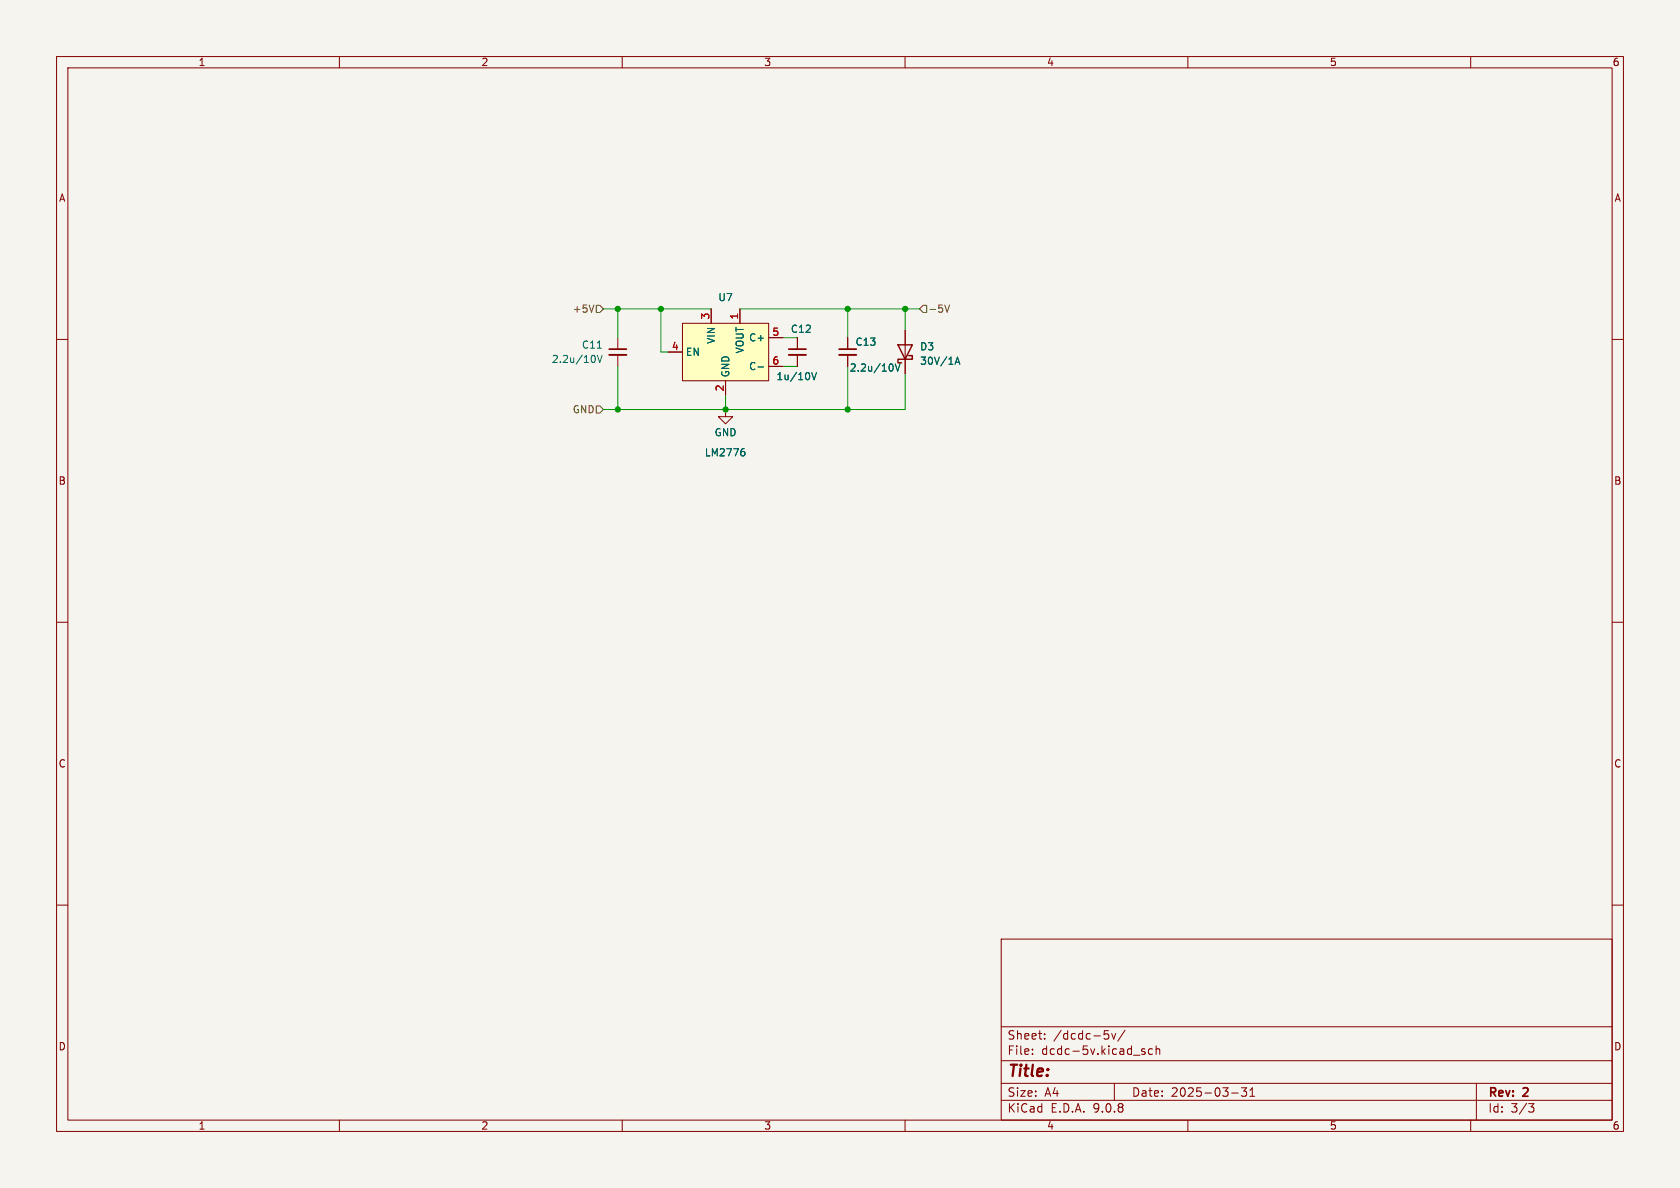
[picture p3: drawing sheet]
<svg xmlns="http://www.w3.org/2000/svg" width="297mm" height="210mm" viewBox="0 0 297 210" stroke-linecap="round" stroke-linejoin="round" font-family="sans-serif">
<path d="M0 0h297v210h-297z" fill="#f5f4ef" stroke="#f5f4ef" stroke-width=".18"/>
<g fill="none" stroke="#840000" stroke-width=".18">
<path d="M10 10h277v190h-277zM12 12h273v186h-273zM60 10v2M110 10v2M160 10v2M210 10v2M260 10v2M141 59.7v2M10 60h2M128.3 72.4v1.3h1.2l-1.2 1.2-1.3-1.2h1.3M128.3 72.4h.1M141 62.7v2.1"/>
<path d="M285 60h2M10 110h2M285 110h2M10 160h2M177 166h108v32h-108zM285 160h2M60 198v2M110 198v2M160 198v2M177 194.5h108M177 191.5h108M177 187.5h108"/>
<path d="M177 181.5h108M182.5 186.3v.1M182.5 185.5v.1M184.7 183.6v.1M184.7 182.8v.1M195.2 182.2h.8M195.4 182.8h.3l.3 .3-.1 .5-.5 .1M196.5 182.7l.4 1 .3-1M197 191.5v3M198.9 182.1l-1.3 2M201.8 185.7l.7 .4-.3 .3-.4-.1M202.4 185.5l-.4-.1-.2 .2"/>
<path d="M203.7 185.5l-.4-.1-.3 .3v.4l.2 .2h.5M204.4 185.5l.2-.1 .4 .1v.9M204.4 184.9v1.5M210 198v2M217.7 193.2h1.2M219.5 192.3h.9l-.5 .6 .4 .1v.7l-.2 .1h-.4l-.2-.1M221 193.8h.8M221 192.7l.4-.4v1.5M260 198v2M261 191.5v6.5M270.2 195.1h1l-.5 .6 .4 .1 .1 .5-.3 .3h-.4"/>
</g>
<path d="M139.4 61.7h3.1" fill="none" stroke="#840000" stroke-width=".3"/>
<path d="M139.4 62.7h3.1" fill="none" stroke="#840000" stroke-width=".33"/>
<path d="M143.5 65.9l.4 1.2 .4-1.2" fill="none" stroke="#006464" stroke-width=".18"/>
<path d="M120.6 57.2h15.3v10.1h-15.3z" fill="#ffffc2"/>
<g fill="none" stroke="#840000" stroke-width=".18">
<path d="M109.2 59.7v2M120.6 57.2h15.3v10.1h-15.3zM125.7 54.6v2.6M130.8 54.6v2.6M135.9 59.7h2.5M141 59.7v2M149.9 59.7v2M160 58.4v7.6M109.2 62.7v2.1M118.1 62.2h2.5M128.3 72.4h.1M128.3 67.3v2.6"/>
<path d="M135.9 64.8h2.5M141 62.7v2.1M149.9 62.7v2.1"/>
</g>
<path d="M105.1 62.9l.1 .4-.1 .7M105.6 62.8l.4 1.3 .4-1.3M105.6 61.5h.7M131.3 79.3h.3M131.4 79.8l.3 .2v.3l-.3 .3M134 64.9h1M143.5 65.9l.4 1.2 .4-1.2M157.8 64.5l.1 .3-.1 .7M158.3 64.3l.4 1.3 .4-1.3M168.8 64.4l.5-1.3 .4 1.3M169 64h.6" fill="none" stroke="#006464" stroke-width=".18"/>
<path d="M158.7 61h2.6l-1.3 2.5zM160.7 62.9h.6v.6h-2.6v.6h.7" fill="none" stroke="#840000" stroke-width=".25"/>
<path d="M107.7 61.7h3M148.3 61.7h3.1" fill="none" stroke="#840000" stroke-width=".3"/>
<path d="M107.7 62.7h3M148.3 62.7h3.1" fill="none" stroke="#840000" stroke-width=".33"/>
<path d="M105 53.9l-.4 1.3M105.4 54h.6l.7 .6-.7 .6h-.6zM163.2 54h.6v1.2h-.6l-.6-.6zM167 53.9l.4 1.3 .5-1.3M105.4 71.8h.6l.7 .6-.7 .6h-.6z" fill="none" stroke="#725600" stroke-width=".18"/>
<path d="M106.7 54.6h19M109.2 54.6v5.1M116.8 54.6v7.6h1.3M130.8 54.6h31.8M138.4 59.7h2.6M149.9 54.6v5.1M160 54.6v3.8M109.2 64.8v7.6M128.3 69.9v2.5M138.4 64.8h2.6M149.9 64.8v7.6M160 66v6.4h-53.3" fill="none" stroke="#009600" stroke-width=".18"/>
<g fill="#009600" stroke="#009600" stroke-width=".18">
<circle cx="116.8" cy="54.6" r=".46"/>
<circle cx="109.2" cy="54.6" r=".46"/>
<circle cx="128.3" cy="72.4" r=".46"/>
<circle cx="149.9" cy="54.6" r=".46"/>
<circle cx="109.2" cy="72.4" r=".46"/>
<circle cx="160" cy="54.6" r=".46"/>
<circle cx="149.9" cy="72.4" r=".46"/>
</g>
<text font-size="2.8" fill="#840000" x="178" y="190.9">Title:</text>
<g font-size="2.1" fill="#840000">
<text x="178" y="184">Sheet:</text>
<text x="186.2" y="184">/dcdc-5v/</text>
<text x="178" y="186.7">File:</text>
<text x="184.1" y="186.7">dcdc-5v.kicad_sch</text>
<text x="178" y="196.9">KiCad</text>
<text x="178" y="194.1">Size:</text>
<text x="184.7" y="194.1">A4</text>
<text x="185.7" y="196.9">E.D.A.</text>
<text x="193.3" y="196.9">9.0.8</text>
<text x="200" y="194.1">Date:</text>
<text x="207" y="194.1">2025-03-31</text>
<text x="263" y="194.3">Rev:</text>
<text x="263" y="196.9">Id:</text>
<text x="267.1" y="196.9">3/3</text>
<text x="269.4" y="194.3">2</text>
</g>
<g font-size="1.8" fill="#840000">
<text x="35" y="11.9">1</text>
<text x="85" y="11.9">2</text>
<text x="135" y="11.9">3</text>
<text x="185" y="11.9">4</text>
<text x="235" y="11.9">5</text>
<text x="285" y="11.9">6</text>
<text x="10.3" y="35.9">A</text>
<text x="285.3" y="35.9">A</text>
<text x="10.3" y="85.9">B</text>
<text x="285.3" y="85.9">B</text>
<text x="10.3" y="135.9">C</text>
<text x="285.3" y="135.9">C</text>
<text x="10.3" y="185.9">D</text>
<text x="285.3" y="185.9">D</text>
<text x="35" y="199.9">1</text>
<text x="85" y="199.9">2</text>
<text x="135" y="199.9">3</text>
<text x="185" y="199.9">4</text>
<text x="235" y="199.9">5</text>
<text x="285" y="199.9">6</text>
</g>
<g font-size="1.8" fill="#006464">
<text x="126.9" y="53.4">U7</text>
<text x="139.7" y="59">C12</text>
<text x="97.5" y="64.4">2.2u/10V</text>
<text x="102.8" y="61.8">C11</text>
<text x="121.2" y="63.1">EN</text>
<text x="126.6" y="60.9" transform="rotate(-90 126.6 60.9)">VIN</text>
<text x="131.7" y="62.6" transform="rotate(-90 131.7 62.6)">VOUT</text>
<text x="132.3" y="60.6">C+</text>
<text x="132.3" y="65.6">C-</text>
<text x="150.1" y="65.9">2.2u/10V</text>
<text x="151.1" y="61.3">C13</text>
<text x="162.6" y="62.1">D3</text>
<text x="162.6" y="64.7">30V/1A</text>
<text x="129.1" y="66.8" transform="rotate(-90 129.1 66.8)">GND</text>
<text x="137.2" y="67.4">1u/10V</text>
<text x="126.2" y="77.3">GND</text>
<text x="124.5" y="80.9">LM2776</text>
</g>
<g font-size="1.8" fill="#725600">
<text x="101.1" y="55.5">+5V</text>
<text x="164" y="55.5">-5V</text>
<text x="101.1" y="73.3">GND</text>
</g>
<g font-size="1.8" fill="#a90000">
<text x="125.5" y="56.6" transform="rotate(-90 125.5 56.6)">3</text>
<text x="130.6" y="56.6" transform="rotate(-90 130.6 56.6)">1</text>
<text x="136.5" y="59.4">5</text>
<text x="118.7" y="62">4</text>
<text x="136.5" y="64.5">6</text>
<text x="128" y="69.3" transform="rotate(-90 128 69.3)">2</text>
</g>
</svg>
